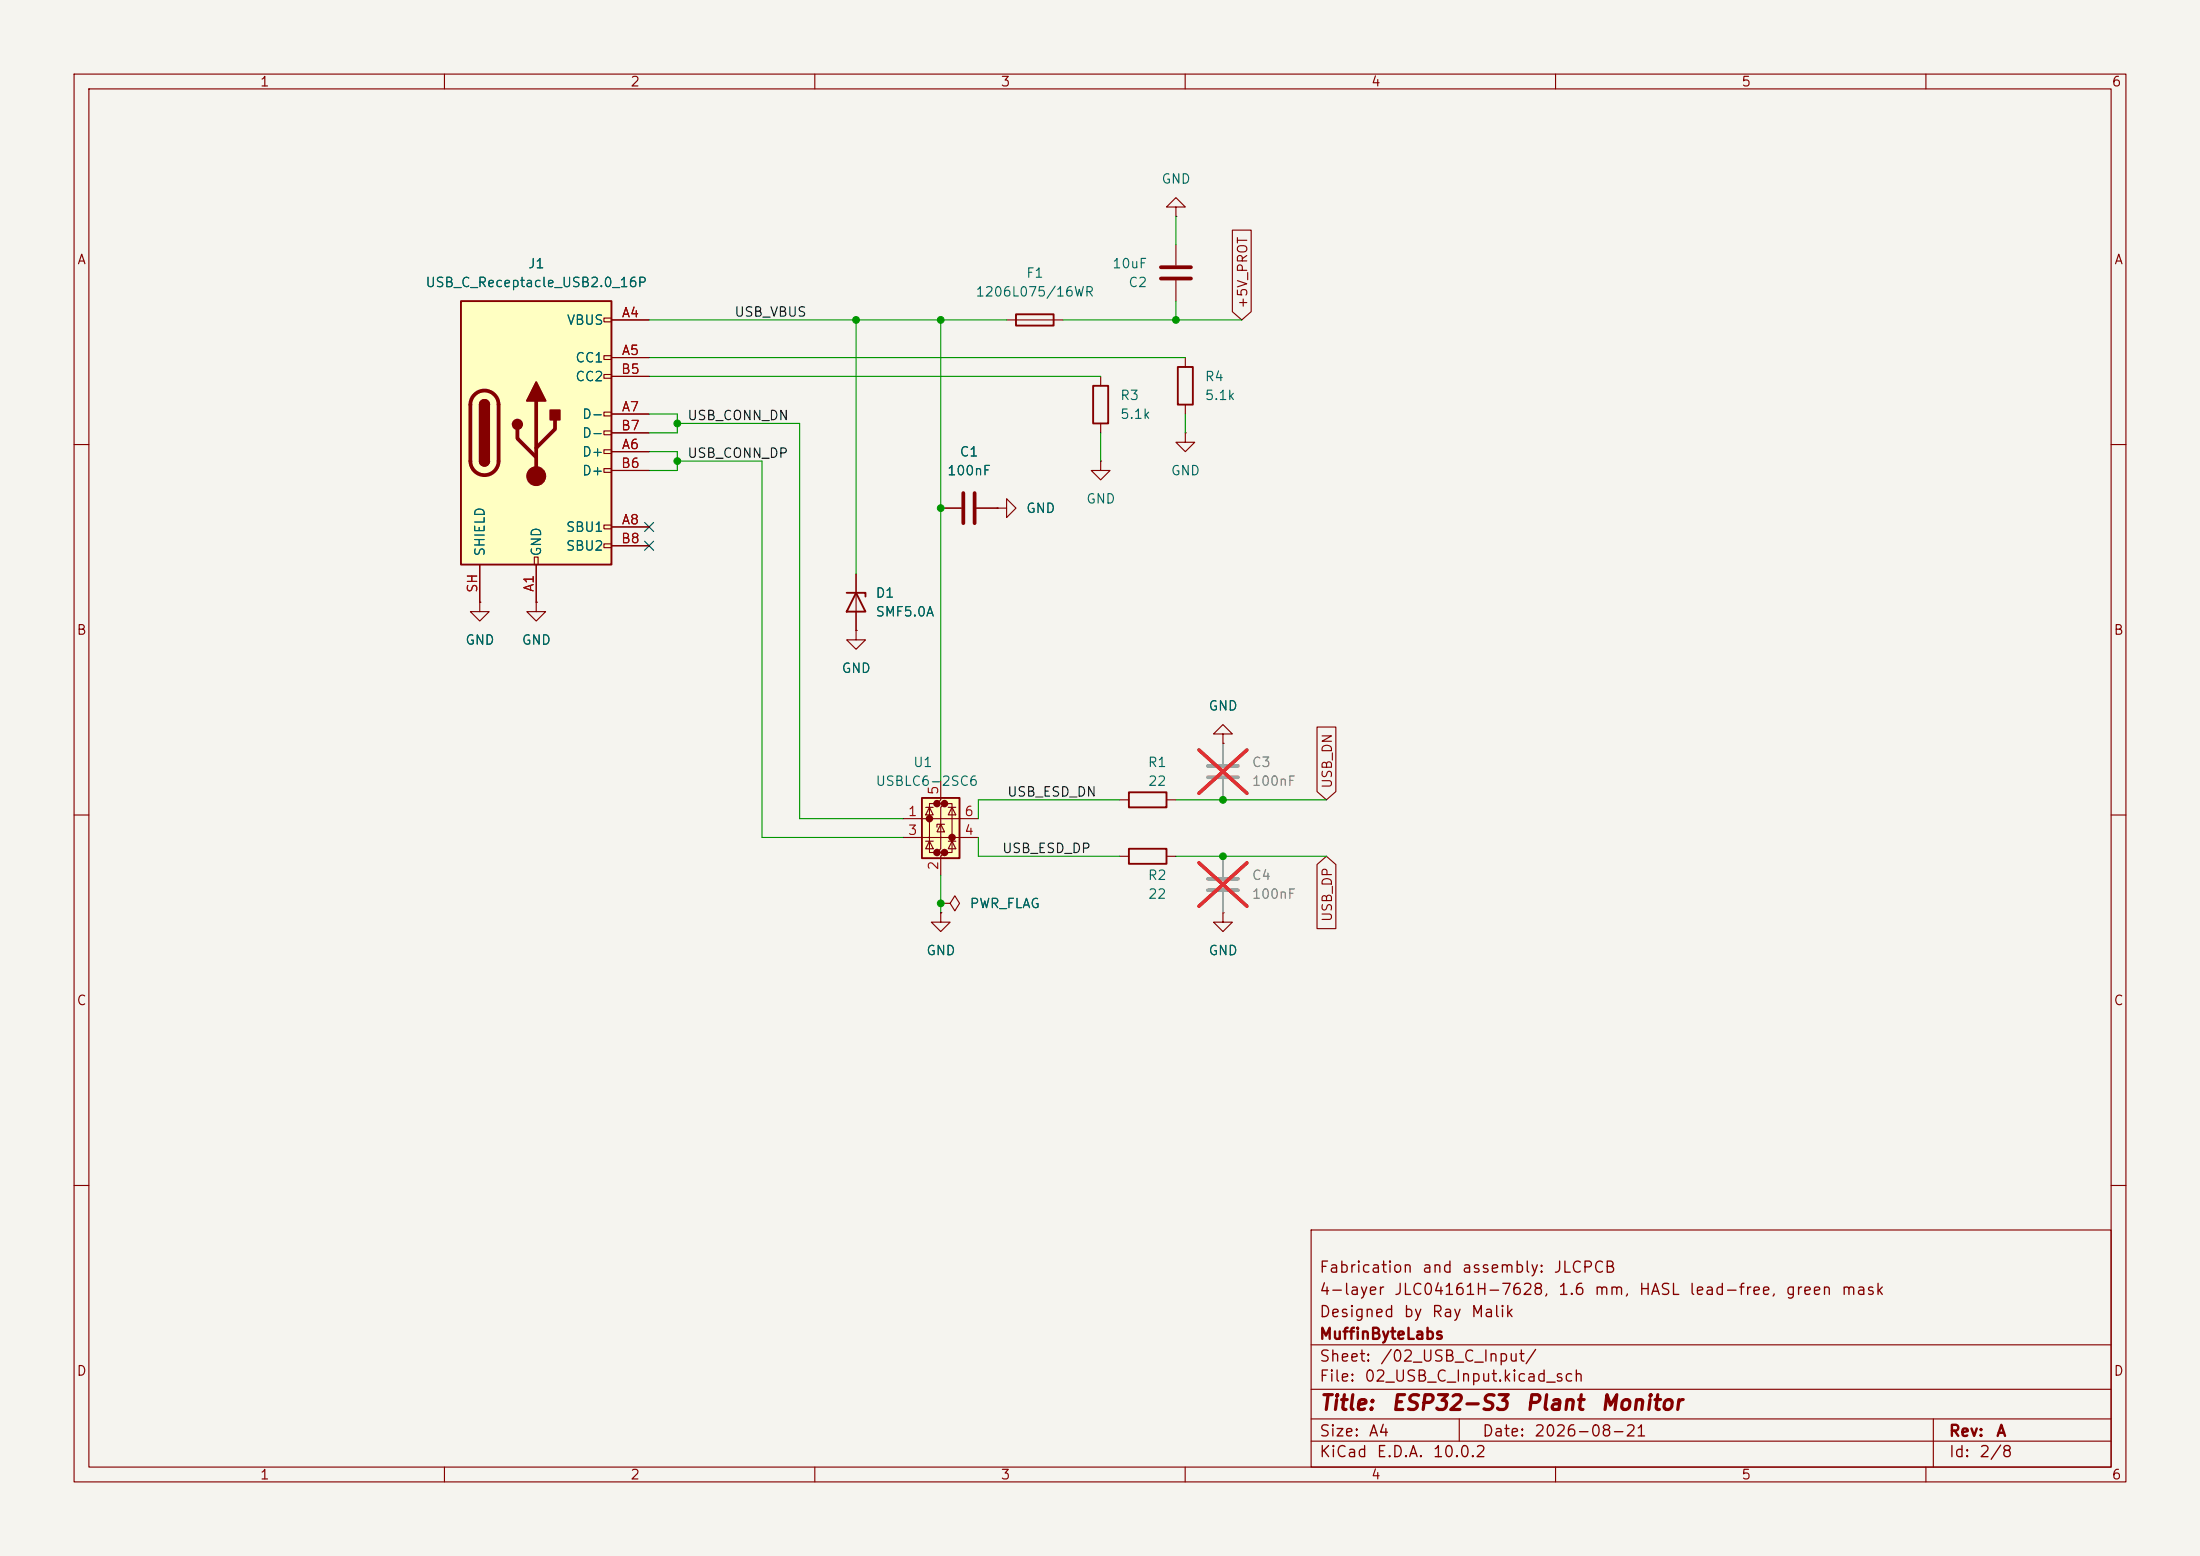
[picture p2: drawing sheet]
<svg xmlns="http://www.w3.org/2000/svg" width="297mm" height="210mm" viewBox="0 0 297 210" stroke-linecap="round" stroke-linejoin="round" font-family="sans-serif">
<path d="M0 0h297v210h-297z" fill="#f5f4ef" stroke="#f5f4ef" stroke-width=".14"/>
<g fill="none" stroke="#840000" stroke-width=".15">
<path d="M10 10h277v190h-277zM12 12h273v186h-273zM60 10v2M110 10v2M160 10v2M210 10v2M260 10v2M148.6 50.8v1.3M148.6 57.2v1.2M160 58.4v1.3h1.3l-1.3 1.3-1.3-1.3h1.3M160 58.4h.1M160 48.3v1.2"/>
<path d="M160 54.6v1.3M10 60h2M285 60h2M64.8 81.3v1.3h1.2l-1.2 1.2-1.3-1.2h1.3M64.8 81.3h.1M10 110h2M285 110h2M10 160h2M177 166h108v32h-108zM285 160h2M60 198v2M110 198v2"/>
<path d="M160 198v2M177 194.5h108M177 191.5h108M177 187.5h108M177 181.5h108M197 191.5v3M210 198v2M260 198v2M261 191.5v6.5"/>
</g>
<path d="M147.6 52.1h2v5.1h-2zM159 49.5h2v5.1h-2z" fill="none" stroke="#840000" stroke-width=".25"/>
<path d="M62.2 40.6h20.3v35.6h-20.3z" fill="#ffffc2"/>
<g fill="none" stroke="#840000" stroke-width=".15">
<path d="M81.5 42.9h1v.5h-1zM81.5 48h1v.5h-1zM81.5 50.5h1v.6h-1zM81.5 55.6h1v.5h-1zM81.5 58.2h1v.5h-1zM82.5 43.2h5.1M82.5 48.3h5.1M82.5 55.9h5.1M82.5 50.8h5.1M82.5 58.4h5.1M135.9 43.2h7.6M64.8 76.2v5.1"/>
<path d="M72.1 75.2h.5v1h-.5zM72.4 76.2v5.1M81.5 60.7h1v.5h-1zM81.5 63.2h1v.6h-1zM81.5 70.9h1v.5h-1zM81.5 73.4h1v.5h-1zM82.5 61h5.1M82.5 71.1h5.1M82.5 63.5h5.1M82.5 73.7h5.1M127 68.6h2.8M131.8 68.6h2.8"/>
<path d="M134.6 68.6h1.3v-1.3l1.3 1.3-1.3 1.3v-1.3M134.6 68.6h.1M148.6 62.2v1.3h1.3l-1.3 1.3-1.3-1.3h1.3M148.6 62.2h.1M72.4 81.3v1.3h1.3l-1.3 1.2-1.3-1.2h1.3M72.4 81.3h.1"/>
</g>
<path d="M62.2 40.6h20.3v35.6h-20.3zM64.8 54.6a.64 .64 0 0 1 .6-.6 .64 .64 0 0 1 .6 .6M137.2 42.4h5v1.5h-5zM64.8 62.2a.64 .64 0 0 0 .6 .7 .64 .64 0 0 0 .6-.7" fill="none" stroke="#840000" stroke-width=".25"/>
<path d="M64.1 53.3a1.9 1.9 0 0 1 2-.4 1.9 1.9 0 0 1 1.2 1.7v7.6a1.91 1.91 0 0 1-1.9 1.9 1.91 1.91 0 0 1-1.9-1.9v-7.6a1.9 1.9 0 0 1 .6-1.3zM69.8 57.9v1.3l2.6 2.5M72.4 54.1v10.2M74.9 56.6v1.3l-2.5 2.6M130 66.5v4.1M131.6 66.5v4.1" fill="none" stroke="#840000" stroke-width=".51"/>
<g fill="#840000" stroke="#840000" stroke-width=".25">
<path d="M64.8 54.6h1.2v7.6h-1.2z"/>
<path d="M65 54.2a.64 .64 0 0 1 .6-.2 .64 .64 0 0 1 .4 .6h-1.2z"/>
<path d="M64.8 62.2h1.2a.64 .64 0 0 1-.6 .7 .64 .64 0 0 1-.6-.7z"/>
<path d="M72.4 51.6l1.3 2.5h-2.6z"/>
<path d="M74.3 55.4h1.3v1.2h-1.3z"/>
<circle cx="69.8" cy="57.3" r=".63"/>
</g>
<circle cx="72.4" cy="64.3" r="1.27" fill="#840000" stroke="#840000" stroke-width=".15"/>
<path d="M124.5 107.7h5v8.1h-5z" fill="#ffffc2"/>
<g fill="#840000" stroke="#840000" stroke-width=".51">
<circle cx="125.5" cy="110.5" r=".25"/>
<circle cx="126.5" cy="108.5" r=".25"/>
<circle cx="126.5" cy="115.1" r=".25"/>
<circle cx="127.5" cy="108.5" r=".25"/>
<circle cx="127.5" cy="115.1" r=".25"/>
<circle cx="128.5" cy="113" r=".25"/>
</g>
<g fill="none" stroke="#840000" stroke-width=".15">
<path d="M158.7 27.9h1.3l-1.3-1.2-1.2 1.2h1.2v1.3M158.7 29.2h.1M158.7 33v2.8M158.7 37.8v2.8M166.4 31.1h2.5v11l-1.3 1.1-1.2-1.1zM82.5 43.2h5.1M82.5 48.3h5.1M82.5 55.9h5.1M82.5 50.8h5.1M82.5 58.4h5.1M64.8 76.2v5.1M72.4 76.2v5.1"/>
<path d="M82.5 61h5.1M82.5 71.1h5.1M82.5 63.5h5.1M82.5 73.7h5.1M115.6 77.5v7.6M127 68.6h2.8M131.8 68.6h2.8M134.6 68.6h.1M64.8 81.3h.1M72.4 81.3h.1M115.6 85.1v1.3h1.2l-1.2 1.2-1.3-1.2h1.3M115.6 85.1h.1"/>
<path d="M165.1 99.1h1.3l-1.3-1.3-1.3 1.3h1.3v1.2M177.8 98.1h2.5v8.7l-1.2 1.2-1.3-1.2zM121.9 110.5h10.2M121.9 113h10.2M125 113.5h1M125 109h1M125.5 109l.5 1h-1zM125.5 113.5l.5 1.1h-1zM126.5 108.5h-1v6.6h1M127 105.4v2.6l-.5 .5h1l-.5 .5v5.6l-.5 .5h1l-.5 .5v2.5M127 111.3l.5 1h-1zM127.5 111.3h-1v.3"/>
<path d="M127.5 108.5h1v6.6h-1M128 113.5h1M128 109h1M128.5 109l.5 1h-1zM128.5 113.5l.5 1.1h-1zM151.1 108h1.3M151.1 115.6h1.3M157.5 108h1.2M157.5 115.6h1.2M165.1 100.3h.1M177.8 116.7l1.3-1.1 1.2 1.1v8.6h-2.5zM127 121.9h1.3l.6-1 .6 1-.6 1-.6-1"/>
<path d="M127 121.9h.1M127 123.2v1.3h1.3l-1.3 1.2-1.3-1.2h1.3M127 123.2h.1M165.1 123.2v1.3h1.3l-1.3 1.2-1.3-1.2h1.3M165.1 123.2h.1"/>
</g>
<path d="M114.3 80h2.5v.5M115.6 80l1.2 2.6h-2.5zM124.5 107.7h5v8.1h-5zM152.4 106.9h5.1v2.1h-5.1zM152.4 114.6h5.1v2h-5.1z" fill="none" stroke="#840000" stroke-width=".25"/>
<path d="M156.7 37.6h4.1M156.7 36.1h4.1" fill="none" stroke="#840000" stroke-width=".51"/>
<path d="M163.1 104.9h4M163.1 103.4h4M163.1 118.6h4M163.1 120.1h4" fill="none" stroke="#9c9b98" stroke-width=".51"/>
<path d="M165.1 100.3v2.8M165.1 105.2v2.8M165.1 115.6v2.8M165.1 120.4v2.8" fill="none" stroke="#9c9b98" stroke-width=".15"/>
<path d="M161.9 101.2l6.4 5.9M161.9 116.5l6.4 5.8M168.3 101.2l-6.4 5.9M168.3 116.5l-6.4 5.8" fill="none" stroke="#e12e31" stroke-width=".46"/>
<g fill="none" stroke="#009600" stroke-width=".15">
<path d="M158.7 29.2v3.8M87.6 55.9h3.8v2.5h-3.8M87.6 43.2h48.3M87.6 50.8h61M87.6 48.3h72.4M91.4 57.2h16.5v53.3h14M115.6 43.2v34.3M127 43.2v62.2M143.5 43.2h24.1M148.6 58.4v3.8M158.7 40.6v2.6M160 55.9v2.5"/>
<path d="M87.6 61h3.8v2.5h-3.8M91.4 62.2h11.5v50.8h19M127 118.1v5.1M132.1 113v2.6h19M151.1 108h-19v2.5M158.7 115.6h20.4M158.7 108h20.4"/>
</g>
<path d="M87 70.5l1.2 1.2M87 73.1l1.2 1.2M88.2 70.5l-1.2 1.2M88.2 73.1l-1.2 1.2" fill="none" stroke="#000084" stroke-width=".15"/>
<g fill="#009600" stroke="#009600" stroke-width=".14">
<circle cx="91.4" cy="62.2" r=".46"/>
<circle cx="127" cy="43.2" r=".46"/>
<circle cx="91.4" cy="57.2" r=".46"/>
<circle cx="115.6" cy="43.2" r=".46"/>
<circle cx="127" cy="121.9" r=".46"/>
<circle cx="127" cy="68.6" r=".46"/>
<circle cx="165.1" cy="115.6" r=".46"/>
<circle cx="165.1" cy="108" r=".46"/>
<circle cx="158.7" cy="43.2" r=".46"/>
</g>
<g font-size="2" fill="#840000">
<text x="178" y="190.8">Title:</text>
<text x="187.7" y="190.8">ESP32-S3</text>
<text x="205.8" y="190.8">Plant</text>
<text x="215.9" y="190.8">Monitor</text>
</g>
<g font-size="1.5" fill="#840000">
<text x="178" y="172.2">Fabrication</text>
<text x="191.9" y="172.2">and</text>
<text x="197.2" y="172.2">assembly:</text>
<text x="209.6" y="172.2">JLCPCB</text>
<text x="178" y="178.2">Designed</text>
<text x="178" y="175.2">4-layer</text>
<text x="188.1" y="175.2">JLC04161H-7628,</text>
<text x="189.4" y="178.2">by</text>
<text x="193.2" y="178.2">Ray</text>
<text x="198.5" y="178.2">Malik</text>
<text x="210.2" y="175.2">1.6</text>
<text x="215.1" y="175.2">mm,</text>
<text x="221.1" y="175.2">HASL</text>
<text x="227.9" y="175.2">lead-free,</text>
<text x="240.9" y="175.2">green</text>
<text x="248.5" y="175.2">mask</text>
<text x="178" y="184.2">Sheet:</text>
<text x="178" y="181.2">MuffinByteLabs</text>
<text x="186.2" y="184.2">/02_USB_C_Input/</text>
<text x="178" y="186.9">File:</text>
<text x="184.1" y="186.9">02_USB_C_Input.kicad_sch</text>
<text x="178" y="197.1">KiCad</text>
<text x="178" y="194.3">Size:</text>
<text x="184.7" y="194.3">A4</text>
<text x="185.7" y="197.1">E.D.A.</text>
<text x="193.3" y="197.1">10.0.2</text>
<text x="200" y="194.3">Date:</text>
<text x="207" y="194.3">2026-08-21</text>
<text x="263" y="194.3">Rev:</text>
<text x="263" y="197.1">Id:</text>
<text x="267.1" y="197.1">2/8</text>
<text x="269.4" y="194.3">A</text>
</g>
<g font-size="1.3" fill="#840000">
<text x="35" y="12">1</text>
<text x="85" y="12">2</text>
<text x="135" y="12">3</text>
<text x="185" y="12">4</text>
<text x="235" y="12">5</text>
<text x="285" y="12">6</text>
<text x="10.3" y="36">A</text>
<text x="285.3" y="36">A</text>
<text x="168.7" y="41.8" transform="rotate(-90 168.7 41.8)">+5V_PROT</text>
<text x="10.3" y="86">B</text>
<text x="285.3" y="86">B</text>
<text x="180.1" y="106.5" transform="rotate(-90 180.1 106.5)">USB_DN</text>
<text x="180.1" y="124.5" transform="rotate(-90 180.1 124.5)">USB_DP</text>
<text x="10.3" y="136">C</text>
<text x="285.3" y="136">C</text>
<text x="10.3" y="186">D</text>
<text x="285.3" y="186">D</text>
<text x="35" y="200">1</text>
<text x="85" y="200">2</text>
<text x="135" y="200">3</text>
<text x="185" y="200">4</text>
<text x="235" y="200">5</text>
<text x="285" y="200">6</text>
</g>
<g font-size="1.3" fill="#006464">
<text x="156.7" y="25.1">GND</text>
<text x="57.4" y="39.1">USB_C_Receptacle_USB2.0_16P</text>
<text x="71.2" y="36.5">J1</text>
<text x="131.6" y="40.3">1206L075/16WR</text>
<text x="138.4" y="37.8">F1</text>
<text x="150.1" y="36.5">10uF</text>
<text x="152.2" y="39.1">C2</text>
<text x="76.4" y="44.2">VBUS</text>
<text x="77.6" y="49.2">CC1</text>
<text x="77.6" y="51.8">CC2</text>
<text x="162.6" y="51.8">R4</text>
<text x="78.5" y="56.9">D-</text>
<text x="78.5" y="59.4">D-</text>
<text x="151.1" y="54.3">R3</text>
<text x="151.1" y="56.9">5.1k</text>
<text x="162.6" y="54.3">5.1k</text>
<text x="78.5" y="61.9">D+</text>
<text x="78.5" y="64.5">D+</text>
<text x="127.8" y="64.5">100nF</text>
<text x="129.5" y="61.9">C1</text>
<text x="158" y="64.5">GND</text>
<text x="138.4" y="69.6">GND</text>
<text x="146.6" y="68.3">GND</text>
<text x="65.7" y="75.2" transform="rotate(-90 65.7 75.2)">SHIELD</text>
<text x="73.4" y="75.2" transform="rotate(-90 73.4 75.2)">GND</text>
<text x="76.3" y="72.1">SBU1</text>
<text x="76.3" y="74.6">SBU2</text>
<text x="118.1" y="81">D1</text>
<text x="118.1" y="83.5">SMF5.0A</text>
<text x="62.7" y="87.3">GND</text>
<text x="70.4" y="87.3">GND</text>
<text x="113.5" y="91.1">GND</text>
<text x="163.1" y="96.2">GND</text>
<text x="118.1" y="106.4">USBLC6-2SC6</text>
<text x="123.2" y="103.8">U1</text>
<text x="154.9" y="103.8">R1</text>
<text x="154.9" y="106.4">22</text>
<text x="154.9" y="119.1">R2</text>
<text x="130.8" y="122.9">PWR_FLAG</text>
<text x="154.9" y="121.6">22</text>
<text x="125" y="129.2">GND</text>
<text x="163.1" y="129.2">GND</text>
</g>
<g font-size="1.3" fill="#a90000">
<text x="83.8" y="43.2">A4</text>
<text x="83.7" y="50.8">B5</text>
<text x="83.8" y="48.2">A5</text>
<text x="83.7" y="58.4">B7</text>
<text x="83.8" y="55.9">A7</text>
<text x="83.7" y="63.5">B6</text>
<text x="83.8" y="60.9">A6</text>
<text x="83.8" y="71.1">A8</text>
<text x="83.7" y="73.6">B8</text>
<text x="64.7" y="80.1" transform="rotate(-90 64.7 80.1)">SH</text>
<text x="72.4" y="80" transform="rotate(-90 72.4 80)">A1</text>
<text x="127" y="107.4" transform="rotate(-90 127 107.4)">5</text>
<text x="122.5" y="110.5">1</text>
<text x="122.5" y="113">3</text>
<text x="130.1" y="113">4</text>
<text x="130.1" y="110.5">6</text>
<text x="127" y="117.5" transform="rotate(-90 127 117.5)">2</text>
</g>
<g font-size="1.3" fill="#0f0f0f">
<text x="99.1" y="43.1">USB_VBUS</text>
<text x="92.7" y="57">USB_CONN_DN</text>
<text x="92.7" y="62.1">USB_CONN_DP</text>
<text x="135.9" y="107.8">USB_ESD_DN</text>
<text x="135.2" y="115.4">USB_ESD_DP</text>
</g>
<g font-size="1.3" fill="#939391">
<text x="168.9" y="103.8">C3</text>
<text x="168.9" y="106.4">100nF</text>
<text x="168.9" y="119.1">C4</text>
<text x="168.9" y="121.6">100nF</text>
</g>
</svg>
